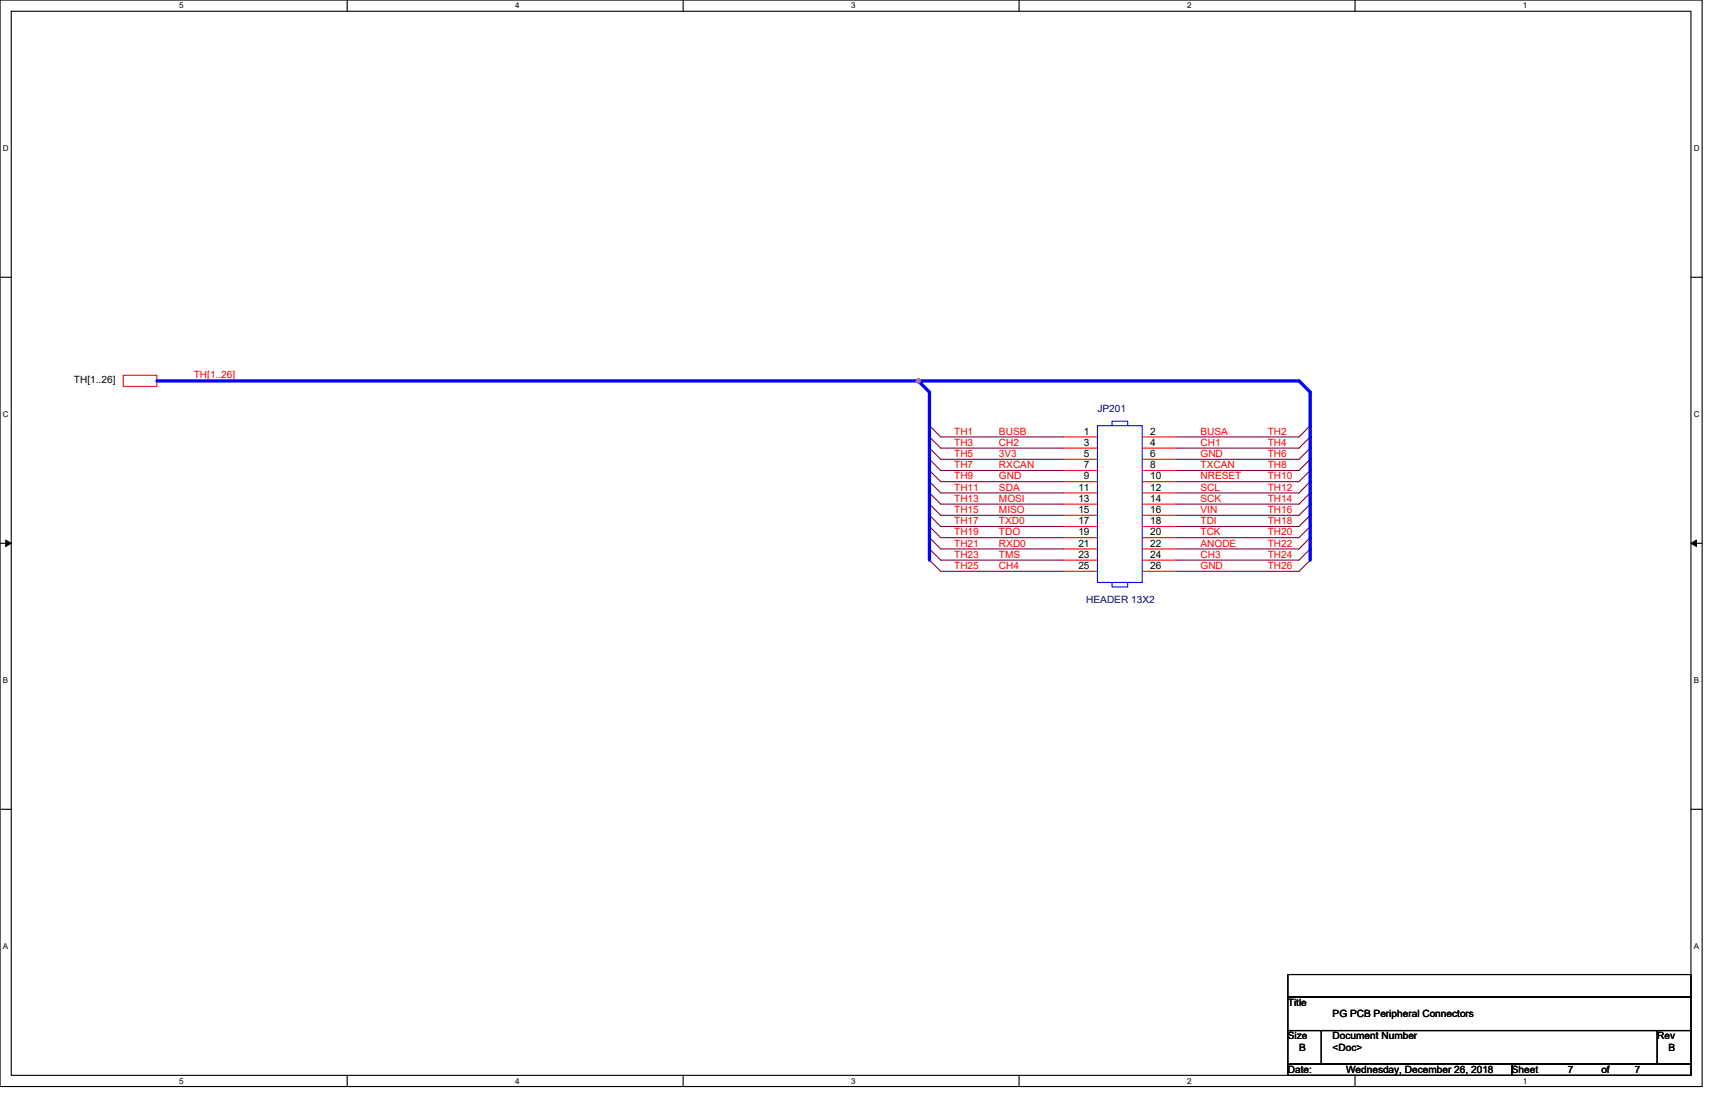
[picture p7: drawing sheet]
<svg xmlns="http://www.w3.org/2000/svg" width="432mm" height="279mm" viewBox="0 0 432 279" stroke-linecap="round" stroke-linejoin="round" font-family="sans-serif">
<path d="M0 0h428.6v273.5h-428.6zM2.8 2.8h422.9v267.9h-422.9z" fill="none" stroke="#000" stroke-width=".28"/>
<g fill="#fff">
<path d="M45.1 .3h1.1v2.3h-1.1z"/>
<path d="M45.1 271h1.1v2.2h-1.1z"/>
</g>
<path d="M87.4 0v2.8M87.4 270.7v2.8" fill="none" stroke="#000" stroke-width=".28"/>
<g fill="#fff">
<path d="M129.7 .3h1.1v2.3h-1.1z"/>
<path d="M129.7 271h1.1v2.2h-1.1z"/>
</g>
<path d="M172 0v2.8M172 270.7v2.8" fill="none" stroke="#000" stroke-width=".28"/>
<g fill="#fff">
<path d="M214.3 .3h1.1v2.3h-1.1z"/>
<path d="M214.3 271h1.1v2.2h-1.1z"/>
</g>
<path d="M256.6 0v2.8M256.6 270.7v2.8" fill="none" stroke="#000" stroke-width=".28"/>
<g fill="#fff">
<path d="M298.9 .3h1.1v2.3h-1.1z"/>
<path d="M298.9 271h1.1v2.2h-1.1z"/>
</g>
<path d="M341.2 0v2.8M341.2 270.7v2.8" fill="none" stroke="#000" stroke-width=".28"/>
<g fill="#fff">
<path d="M383.5 .3h1.1v2.3h-1.1z"/>
<path d="M383.5 271h1.1v2.2h-1.1z"/>
<path d="M.7 36.3h1.5v2.3h-1.5z"/>
<path d="M426.5 36.3h1.4v2.3h-1.4z"/>
<path d="M.7 103.3h1.5v2.2h-1.5z"/>
<path d="M426.5 103.3h1.4v2.2h-1.4z"/>
</g>
<path d="M0 69.8h2.8M425.7 69.8h2.9" fill="none" stroke="#000" stroke-width=".28"/>
<g fill="#fff">
<path d="M.7 170.2h1.4v2.3h-1.4z"/>
<path d="M426.5 170.2h1.3v2.3h-1.3z"/>
</g>
<path d="M0 136.8h2.8M425.7 136.8h2.9" fill="none" stroke="#000" stroke-width=".28"/>
<path d="M1.4 135.9l1.4 .9-1.4 .8zM425.7 136.8l1.4-.9v1.7z" fill="#000" stroke="#000" stroke-width=".25"/>
<g fill="#fff">
<path d="M.7 237.2h1.4v2.2h-1.4z"/>
<path d="M426.4 237.2h1.4v2.2h-1.4z"/>
</g>
<path d="M0 203.7h2.8M425.7 203.7h2.9M324.3 245.3h101.4v5.7h-101.4zM324.3 251h101.4v8.4h-101.4zM324.3 259.4h8.4v8.5h-8.4zM332.7 259.4h84.6v8.5h-84.6zM417.3 259.4h8.4v8.5h-8.4zM324.3 267.9h56.3v2.8h-56.3zM380.6 267.9h45.1v2.8h-45.1z" fill="none" stroke="#000" stroke-width=".28"/>
<g fill="none" stroke="#f00" stroke-width=".28">
<path d="M31 94.5h8.5v2.8h-8.5zM267.9 110h8.4M267.9 112.8h8.4M267.9 115.6h8.4M267.9 118.4h8.4M287.6 110h8.5M287.6 112.8h8.5M287.6 115.6h8.5M287.6 118.4h8.5M267.9 121.2h8.4M267.9 124.1h8.4M267.9 126.9h8.4"/>
<path d="M267.9 129.7h8.4M267.9 132.5h8.4M267.9 135.3h8.4M267.9 138.2h8.4M287.6 121.2h8.5M287.6 124.1h8.5M287.6 126.9h8.5M287.6 129.7h8.5M287.6 132.5h8.5M287.6 135.3h8.5M287.6 138.2h8.5M267.9 141h8.4"/>
<path d="M267.9 143.8h8.4M287.6 141h8.5M287.6 143.8h8.5"/>
</g>
<g fill="none" stroke="#800040" stroke-width=".28">
<path d="M234 107.1l2.9 2.9h31M234 110l2.9 2.8h31M234 112.8l2.9 2.8h31M234 115.6l2.9 2.8h31M234 118.4l2.9 2.8h31M329.9 107.1l-2.8 2.9h-31M329.9 110l-2.8 2.8h-31M329.9 112.8l-2.8 2.8h-31M329.9 115.6l-2.8 2.8h-31M329.9 118.4l-2.8 2.8h-31M234 121.2l2.9 2.9h31M234 124.1l2.9 2.8h31"/>
<path d="M234 126.9l2.9 2.8h31M234 129.7l2.9 2.8h31M234 132.5l2.9 2.8h31M234 135.3l2.9 2.9h31M234 138.2l2.9 2.8h31M329.9 121.2l-2.8 2.9h-31M329.9 124.1l-2.8 2.8h-31M329.9 126.9l-2.8 2.8h-31M329.9 129.7l-2.8 2.8h-31M329.9 132.5l-2.8 2.8h-31M329.9 135.3l-2.8 2.9h-31M329.9 138.2l-2.8 2.8h-31"/>
<path d="M234 141l2.9 2.8h31M329.9 141l-2.8 2.8h-31"/>
</g>
<path d="M276.3 107.1h11.3v39.5h-11.3zM280 107.1v-1.1h3.9v1.1M280 146.6v1.1h3.9v-1.1" fill="none" stroke="#00f" stroke-width=".28"/>
<path d="M39.5 95.9h191.7M234 141v-42.3l-2.8-2.8h95.9l2.8 2.8v42.3" fill="none" stroke="#00f" stroke-width=".83"/>
<circle cx="231.2" cy="95.9" r=".55" fill="#f0f" stroke="#f0f" stroke-width=".28"/>
<g font-size="2.5" fill="#f00">
<text x="48.8" y="95">TH[1..26]</text>
<text x="240.2" y="109.4">TH1</text>
<text x="240.2" y="112.2">TH3</text>
<text x="251.5" y="109.4">BUSB</text>
<text x="251.5" y="112.2">CH2</text>
<text x="302.3" y="109.4">BUSA</text>
<text x="302.3" y="112.2">CH1</text>
<text x="319.2" y="109.4">TH2</text>
<text x="319.2" y="112.2">TH4</text>
<text x="240.2" y="115">TH5</text>
<text x="240.2" y="117.9">TH7</text>
<text x="251.5" y="115">3V3</text>
<text x="251.5" y="117.9">RXCAN</text>
<text x="302.3" y="115">GND</text>
<text x="302.3" y="117.9">TXCAN</text>
<text x="319.2" y="115">TH6</text>
<text x="319.2" y="117.9">TH8</text>
<text x="240.2" y="120.7">TH9</text>
<text x="240.2" y="123.5">TH11</text>
<text x="251.5" y="123.5">SDA</text>
<text x="251.5" y="120.7">GND</text>
<text x="302.3" y="120.7">NRESET</text>
<text x="302.3" y="123.5">SCL</text>
<text x="319.2" y="120.7">TH10</text>
<text x="319.2" y="123.5">TH12</text>
<text x="240.2" y="126.3">TH13</text>
<text x="240.2" y="129.1">TH15</text>
<text x="240.2" y="132">TH17</text>
<text x="251.5" y="126.3">MOSI</text>
<text x="251.5" y="129.1">MISO</text>
<text x="251.5" y="132">TXD0</text>
<text x="302.3" y="126.3">SCK</text>
<text x="302.3" y="129.1">VIN</text>
<text x="302.3" y="132">TDI</text>
<text x="319.2" y="126.3">TH14</text>
<text x="319.2" y="129.1">TH16</text>
<text x="319.2" y="132">TH18</text>
<text x="240.2" y="134.8">TH19</text>
<text x="240.2" y="137.6">TH21</text>
<text x="251.5" y="134.8">TDO</text>
<text x="251.5" y="137.6">RXD0</text>
<text x="302.3" y="134.8">TCK</text>
<text x="302.3" y="137.6">ANODE</text>
<text x="319.2" y="134.8">TH20</text>
<text x="319.2" y="137.6">TH22</text>
<text x="240.2" y="140.4">TH23</text>
<text x="240.2" y="143.2">TH25</text>
<text x="251.5" y="140.4">TMS</text>
<text x="251.5" y="143.2">CH4</text>
<text x="302.3" y="140.4">CH3</text>
<text x="302.3" y="143.2">GND</text>
<text x="319.2" y="140.4">TH24</text>
<text x="319.2" y="143.2">TH26</text>
</g>
<g font-size="2.5">
<text x="18.6" y="96.4">TH[1..26]</text>
<text x="272.9" y="109.4">1</text>
<text x="272.9" y="112.2">3</text>
<text x="289.6" y="109.4">2</text>
<text x="289.6" y="112.2">4</text>
<text x="272.9" y="115">5</text>
<text x="272.9" y="117.8">7</text>
<text x="289.6" y="115">6</text>
<text x="289.6" y="117.8">8</text>
<text x="271.5" y="123.5">11</text>
<text x="272.9" y="120.6">9</text>
<text x="289.6" y="120.6">10</text>
<text x="289.6" y="123.5">12</text>
<text x="271.5" y="126.3">13</text>
<text x="271.5" y="129.1">15</text>
<text x="271.5" y="131.9">17</text>
<text x="289.6" y="126.3">14</text>
<text x="289.6" y="129.1">16</text>
<text x="289.6" y="131.9">18</text>
<text x="271.5" y="134.7">19</text>
<text x="271.5" y="137.6">21</text>
<text x="289.6" y="134.7">20</text>
<text x="289.6" y="137.6">22</text>
<text x="271.5" y="140.4">23</text>
<text x="271.5" y="143.2">25</text>
<text x="289.6" y="140.4">24</text>
<text x="289.6" y="143.2">26</text>
<text x="324.3" y="253.2">Title</text>
<text x="335.5" y="256">PG PCB Peripheral Connectors</text>
<text x="324.3" y="261.6">Size</text>
<text x="335.5" y="261.6">Document Number</text>
<text x="417.3" y="261.6">Rev</text>
<text x="327.1" y="264.5">B</text>
<text x="335.5" y="264.5">&lt;Doc&gt;</text>
<text x="420.1" y="264.5">B</text>
<text x="324.3" y="270.1">Date:</text>
<text x="338.9" y="270.1">Wednesday, December 26, 2018</text>
<text x="380.6" y="270.1">Sheet</text>
<text x="394.7" y="270.1">7</text>
<text x="403.2" y="270.1">of</text>
<text x="411.6" y="270.1">7</text>
</g>
<g font-size="2.5" fill="#000080">
<text x="276.3" y="103.8">JP201</text>
<text x="273.5" y="151.7">HEADER 13X2</text>
</g>
<g font-size="2">
<text x="45.1" y="2.1">5</text>
<text x="129.7" y="2.1">4</text>
<text x="214.3" y="2.1">3</text>
<text x="298.9" y="2.1">2</text>
<text x="383.5" y="2.1">1</text>
<text x=".7" y="38.1">D</text>
<text x="426.5" y="38.1">D</text>
<text x=".7" y="105.1">C</text>
<text x="426.5" y="105.1">C</text>
<text x=".7" y="172">B</text>
<text x="426.5" y="172">B</text>
<text x=".7" y="239">A</text>
<text x="426.5" y="239">A</text>
<text x="45.1" y="272.8">5</text>
<text x="129.7" y="272.8">4</text>
<text x="214.3" y="272.8">3</text>
<text x="298.9" y="272.8">2</text>
<text x="383.5" y="272.8">1</text>
</g>
</svg>
